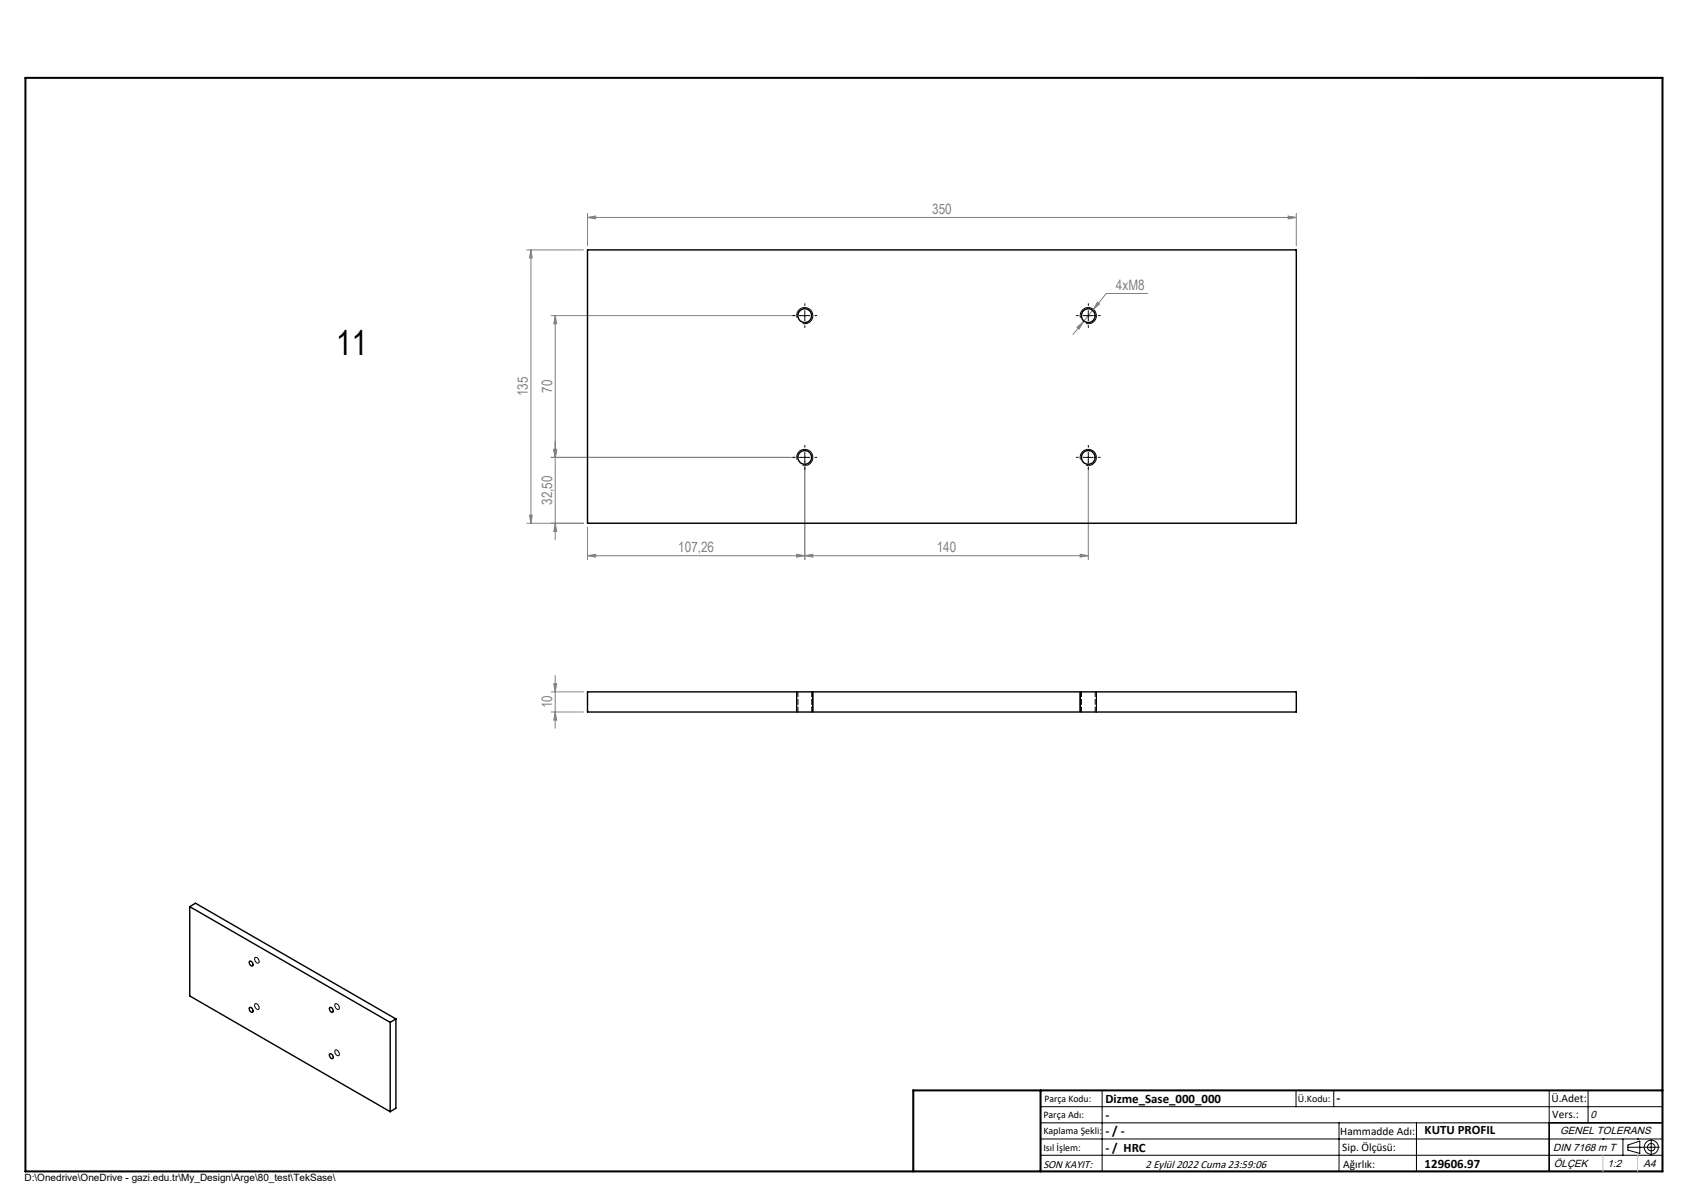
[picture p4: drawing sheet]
<svg xmlns="http://www.w3.org/2000/svg" width="420mm" height="297mm" viewBox="0 0 420 297" stroke-linecap="round" stroke-linejoin="round" font-family="sans-serif">
<g fill="none" stroke="#000" stroke-width=".25">
<path d="M350.2 19.2h60.3v12.6M196.8 78.5a2 2 0 0 1 1.7-2.6 2 2 0 0 1 2.2 2.2 2 2 0 0 1-2.5 1.8M197.4 77.9h2.6M198.7 76.7v2.5M266.8 78.5a2 2 0 0 1 1.7-2.6 2 2 0 0 1 2.2 2.2 2 2 0 0 1-2.5 1.8M267.4 77.9h2.5M268.7 76.7v2.5M196.8 113.4a2 2 0 0 1 1.7-2.5 2 2 0 0 1 2.2 2.2 2 2 0 0 1-2.5 1.8M197.4 112.9h2.6M198.7 111.7v2.5M266.8 113.4a2 2 0 0 1 1.7-2.5 2 2 0 0 1 2.2 2.2 2 2 0 0 1-2.5 1.8M267.4 112.9h2.5"/>
<path d="M268.7 111.7v2.5M196.7 170.8v5M200.7 170.8v5M266.7 170.8v5M270.7 170.8v5M62.9 236.5a.85 .85 0 0 1 .9 .3 .85 .85 0 0 1 .1 .9 .94 .94 0 0 1-1-1.2zM63 247.8a.88 .88 0 0 1 .8 .5 .88 .88 0 0 1-.1 .9 .96 .96 0 0 1-.7-1.4zM82.8 247.8a.91 .91 0 0 1 .8 1.4 .94 .94 0 0 1-.8-1.4zM82.8 259.2a.91 .91 0 0 1 .8 1.4 .94 .94 0 0 1-.8-1.4zM256.9 273.2h153.6M256.9 277.2h153.6M272.1 269.2v20"/>
<path d="M320 269.2v4M329.3 269.2v4M330.6 277.2v12M349.7 277.2v12M382.5 269.2v20M392.1 269.2v8M225.5 289.2h185M256.9 281.2h153.6M256.9 285.2h153.6M395.8 281.2h.1M400.7 281.2v4M402 283.2h7.7"/>
<path d="M402 282.7l2.9-1v3.1l-2.9-.9zM404.4 281.2h.1M407.7 281.3v3.8"/>
<circle cx="407.7" cy="283.2" r=".93"/>
<circle cx="407.7" cy="283.2" r="1.74"/>
</g>
<g fill="none" stroke="#808080" stroke-width=".25">
<path d="M145.1 53.7l2-.4v.7zM145.1 52.7v8M145.1 53.7h175M318.1 53.3l2 .4-2 .3zM320.1 52.7v8M130.1 61.7h14M131.1 61.7v67.5M131.1 61.7l.3 2h-.7zM136.1 77.9h61.6M137.1 77.9v55.3M137.1 77.9l.3 2h-.7zM267.4 79.5l-2.5 3.1"/>
<path d="M270 76.4l-2.6 3.1M271 74.6l.5 .4-1.5 1.4zM283.4 72.5h-10.2l-3.2 3.9M265.9 80.8l1.5-1.3-.9 1.7zM136.1 112.9h61.6M136.7 110.9h.7l-.3 2zM198.7 113.9v24.3M268.7 113.9v24.3M130.1 129.2h14M130.7 127.2h.7l-.3 2zM137.1 129.2l.3 2h-.7zM145.1 137.2l2-.4v.7z"/>
<path d="M145.1 130.2v8M196.7 136.8l2 .4-2 .3zM198.7 137.2l2-.4v.7zM266.7 136.8l2 .4-2 .3zM268.7 137.2h-123.6M136.1 170.8h8M136.1 175.8h8M136.7 168.8h.7l-.3 2zM137.1 166.8v13M137.1 175.8l.3 2h-.7z"/>
</g>
<path d="M410.5 277.2h-28v12" fill="none" stroke="#000" stroke-width=".35"/>
<path d="M6.3 19.2h404.2v270h-404.2zM256.9 269.2v20M410.5 269.2h-185v20" fill="none" stroke="#000" stroke-width=".5"/>
<path d="M392.1 281.2h.1M395.8 285.2v4M404.4 285.2v4" fill="none" stroke="#c0c0c0" stroke-width=".25"/>
<g fill="none" stroke="#000" stroke-width=".25" stroke-dasharray="15.2 1.3 1.3 1.3">
<path d="M196.2 77.9h-.4M198.7 75.4v-.4M201.2 77.9h.5M266.2 77.9h-.4M268.7 75.4v-.4M271.2 77.9h.5M198.7 80.4v.5M268.7 80.4v.5M196.2 112.9h-.4M198.7 115.4v.5M198.7 110.4v-.4M201.2 112.9h.5"/>
<path d="M266.2 112.9h-.4M268.7 115.4v.5M268.7 110.4v-.4M271.2 112.9h.5"/>
</g>
<g fill="#808080">
<path d="M265.9 80.8l.6 .4 .9-1.7zM271 74.6l-1 1.8 1.5-1.4z"/>
<path d="M145.1 137.2l2-.4v.7zM196.7 136.8l2 .4-2 .3z"/>
<path d="M145.1 53.7l2-.4v.7zM318.1 53.3l2 .4-2 .3z"/>
<path d="M198.7 137.2l2-.4v.7zM266.7 136.8l2 .4-2 .3z"/>
<path d="M130.7 127.2h.7l-.3 2zM131.1 61.7l.3 2h-.7z"/>
<path d="M137.1 129.2l.3 2h-.7zM136.7 110.9h.7l-.3 2zM136.7 110.9h.7l-.3 2zM137.1 77.9l.3 2h-.7z"/>
<path d="M136.7 168.8h.7l-.3 2zM137.1 175.8l.3 2h-.7z"/>
</g>
<g fill="none" stroke="#000" stroke-width=".35">
<path d="M145.1 61.7h175v67.5h-175zM145.1 170.8h175v5h-175zM46.8 223.8v22.1l49.5 28.6M46.8 223.8l49.5 28.6M46.8 223.8l1.5-.8 49.5 28.6M61.6 237.3a.67 .67 0 0 1 .8 .4 .67 .67 0 0 1-.2 .8 .94 .94 0 0 1-.6-1.2zM61.6 248.8a.67 .67 0 0 1 .8 .3 .67 .67 0 0 1-.2 .8 .94 .94 0 0 1-.6-1.1zM81.4 248.8a.69 .69 0 0 1 .8 .3 .69 .69 0 0 1-.2 .8 .87 .87 0 0 1-.6-1.1zM96.3 252.4v22.1M97.8 251.6l-1.5 .8M97.8 251.6v22l-1.5 .9M81.4 260.2a.69 .69 0 0 1 .8 .4 .69 .69 0 0 1-.2 .8 .87 .87 0 0 1-.6-1.2z"/>
<circle cx="198.7" cy="77.9" r="1.71"/>
<circle cx="268.7" cy="77.9" r="1.71"/>
<circle cx="198.7" cy="112.9" r="1.71"/>
<circle cx="268.7" cy="112.9" r="1.71"/>
</g>
<path d="M197 170.8v5M200.4 175.8v-5M267 170.8v5M270.4 175.8v-5" fill="none" stroke="#000" stroke-width=".25" stroke-dasharray="1.3 .6"/>
<text font-size="8.5" x="83" y="87.6">11</text>
<g font-size="3.5" fill="#808080">
<text x="230.2" y="52.9">350</text>
<text x="275.6" y="71.6">4xM8</text>
<text x="130.3" y="97.8" transform="rotate(-90 130.3 97.8)">135</text>
<text x="136.3" y="97" transform="rotate(-90 136.3 97)">70</text>
<text x="136.3" y="124.7" transform="rotate(-90 136.3 124.7)">32,50</text>
<text x="167.5" y="136.4">107,26</text>
<text x="231.3" y="136.4">140</text>
<text x="136.3" y="174.9" transform="rotate(-90 136.3 174.9)">10</text>
</g>
<g font-size="3.2">
<text x="272.9" y="272.3">Dizme_Sase_000_000</text>
<text x="330" y="272.2">-</text>
<text x="272.9" y="280.3">- / -</text>
<text x="272.9" y="276.3">-</text>
<text x="351.8" y="280">KUTU PROFIL</text>
<text x="272.9" y="284.4">- / HRC</text>
<text x="351.8" y="288.3">129606.97</text>
</g>
<g font-size="2.8">
<text x="383" y="272.2">Ü.Adet:</text>
<text x="330.9" y="280.3">Hammadde Adı:</text>
<text x="383.3" y="276">Vers.:</text>
<text x="331.4" y="284.3">Sip. Ölçüsü:</text>
<text x="257.6" y="288.3">SON KAYIT:</text>
<text x="282.9" y="288.3">2 Eylül 2022 Cuma 23:59:06</text>
<text x="331.6" y="288.3">Ağırlık:</text>
</g>
<g font-size="2.6">
<text x="392.8" y="276">0</text>
<text x="385.2" y="279.9">GENEL TOLERANS</text>
<text x="383.5" y="284">DIN 7168 m T</text>
<text x="383.6" y="288.1">ÖLÇEK</text>
<text x="396.9" y="288.1">1:2</text>
<text x="405.8" y="288.1">A4</text>
</g>
<g font-size="2.5">
<text x="257.9" y="272">Parça Kodu:</text>
<text x="320.5" y="272">Ü.Kodu:</text>
<text x="257.6" y="280">Kaplama Şekli:</text>
<text x="257.6" y="276">Parça Adı:</text>
<text x="257.6" y="284.1">Isıl İşlem:</text>
<text x="6.1" y="291.6">D:\Onedrive\OneDrive - gazi.edu.tr\My_Design\Arge\80_test\TekSase\</text>
</g>
</svg>
